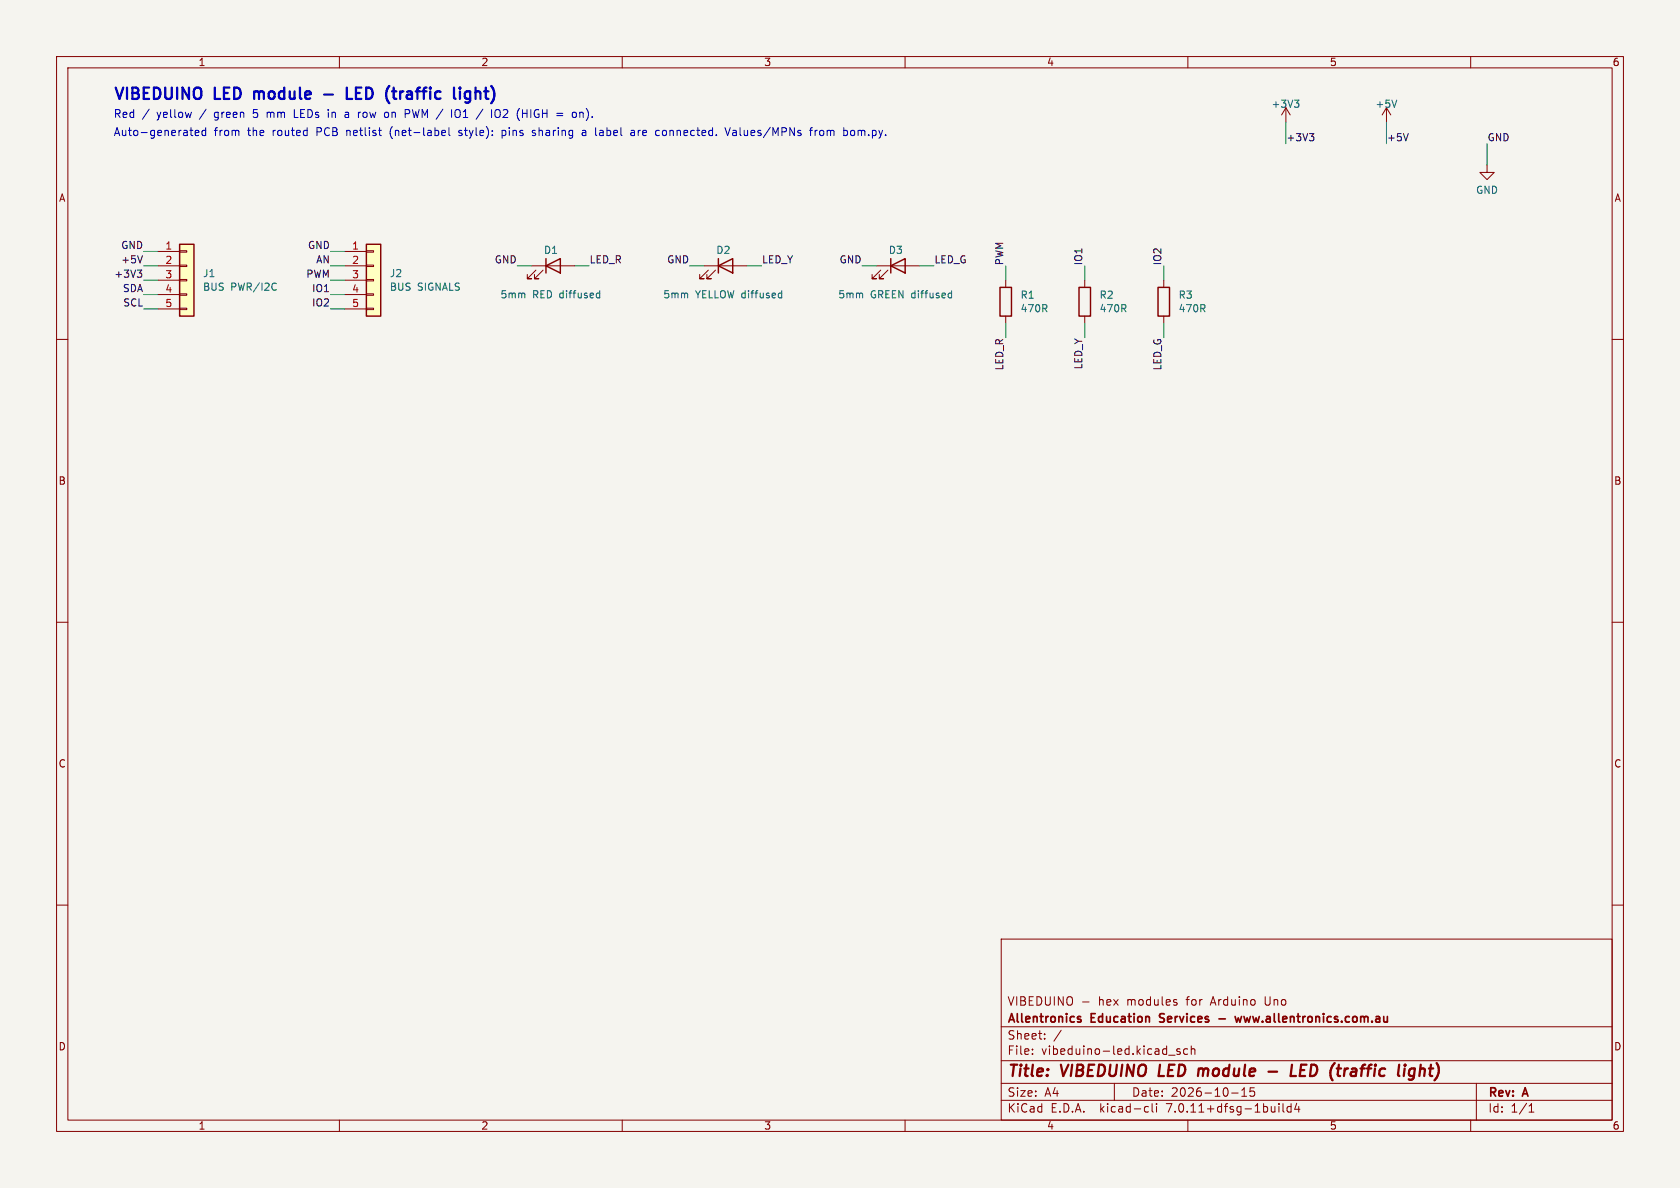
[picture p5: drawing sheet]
<svg xmlns="http://www.w3.org/2000/svg" width="297mm" height="210mm" viewBox="0 0 297 210" stroke-linecap="round" stroke-linejoin="round" font-family="sans-serif">
<path d="M0 0h297v210h-297z" fill="#f5f4ef" stroke="#f5f4ef" stroke-width=".18"/>
<g fill="none" stroke="#840000" stroke-width=".18">
<path d="M10 10h277v190h-277zM12 12h273v186h-273zM60 10v2M110 10v2M160 10v2M210 10v2M227.3 19.1l-.7 1.2M227.3 19.1v2.5M227.3 19.1l.8 1.2M245.1 19.1l-.8 1.2M245.1 19.1v2.5M245.1 19.1l.8 1.2"/>
<path d="M260 10v2M262.9 29.2v1.3h1.3l-1.3 1.3-1.3-1.3h1.3M10 60h2M27.9 47h3.8M27.9 44.5h3.8M27.9 49.5h3.8M27.9 52.1h3.8M27.9 54.6h3.8M31.7 54.5h1.3v.2h-1.3zM31.7 51.9h1.3v.3h-1.3zM31.7 49.4h1.3v.3h-1.3zM31.7 46.9h1.3v.2h-1.3z"/>
<path d="M31.7 44.3h1.3v.3h-1.3zM61 47h3.8M61 44.5h3.8M61 49.5h3.8M61 52.1h3.8M61 54.6h3.8M64.8 54.5h1.2v.2h-1.2zM64.8 51.9h1.2v.3h-1.2zM64.8 49.4h1.2v.3h-1.2zM64.8 46.9h1.2v.2h-1.2zM64.8 44.3h1.2v.3h-1.2zM94 47h7.6"/>
<path d="M94.7 47.8l-1.5 1.5h.8h-.8v-.8M96 47.8l-1.5 1.5h.7h-.7v-.8M124.5 47h7.6M125.2 47.8l-1.5 1.5h.8h-.8v-.8M126.5 47.8l-1.5 1.5h.7h-.7v-.8M154.9 47h7.7M155.7 47.8l-1.5 1.5h.7h-.7v-.8M157 47.8l-1.6 1.5h.8h-.8v-.8M177.8 49.5v1.3M177.8 55.9v1.3M191.8 49.5v1.3M191.8 55.9v1.3"/>
<path d="M205.7 49.5v1.3M205.7 55.9v1.3M285 60h2M10 110h2M285 110h2M10 160h2M285 160h2M177 166h108v32h-108zM191.4 177.1h1.1M207.9 177.2l.2 .2-.2 .3M207.9 176.7l.1 .1M60 198v2"/>
<path d="M110 198v2M160 198v2M177 194.5h108M177 191.5h108M177 187.5h108M177 181.5h108M182.5 186.3v.1M182.5 185.5v.1M184.7 183.6v.1M184.7 182.8v.1M187.6 182.1l-1.3 2M197 191.5v3"/>
<path d="M202.6 195.6l.4 .1M203 196.5l-.4 .1M203.7 195.1v1.3l.2 .2M204.5 195.1v.1M204.5 195.6v1M206.6 186.5h1.1M208.6 185.5l-.4-.1-.2 .2 .1 .2 .5 .2v.3h-.6M210 185.5l-.5-.1-.3 .3v.4l.2 .2h.6M210 198v2M210.6 185.5l.2-.1 .4 .1v.9M210.6 184.9v1.5M217.7 193.2h1.2"/>
<path d="M219.5 193.8h.9M219.5 192.7l.5-.4v1.5M221.7 192.3h-.7v.7l.2-.1h.5l.1 .3-.1 .5-.2 .1-.5-.1M226.1 195.1v.1M226.1 195.6v1M226.8 195.1v1.3l.2 .2M228.2 195.7l-.4-.1-.3 .3v.4l.2 .2h.5M228.2 195.1v1.5M229.2 195l-.3 1.1h.9M229.6 195.6v1M260 198v2M261 191.5v6.5"/>
<path d="M270.3 196.6h.9M270.3 195.5l.4-.4v1.5"/>
</g>
<g fill="none" stroke="#840000" stroke-width=".4">
<path d="M205.1 188.2l-.3 2h1M212.2 188.9l.5 .1M212.8 189.2l-.2 1M224.3 189.4h1.5M228.4 188.2l-.2 2h.9M229.9 189.2h.7M231 188.2h-1l-.2 2h.9M236 187.9l-.1 .1M238.3 188.9l-.4 .1M250.1 189a.66 .66 0 0 0-1 .3v.5l.1 .3 .2 .1 .6-.1M250.1 188.9l-.2 1.6a.6 .6 0 0 1-.9 .3M251.2 188.2l-.3 2"/>
<path d="M251.4 188.9l-.3 .2"/>
</g>
<path d="M190.7 179.7l.4 .1M205.1 179.3v.5M218.3 179.7l.3 1 .3-.7 .3 .7 .3-1M190.7 180.2l.4 .1v.2l-.2 .2h-.3M205 180.6l.2 .1M215.5 180.1h1.1" fill="none" stroke="#840000" stroke-width=".3"/>
<path d="M31.7 43.2h2.6v12.7h-2.6zM64.8 43.2h2.5v12.7h-2.5zM96.5 47l2.6-1.3v2.6zM96.5 45.7v2.6M127 47l2.5-1.3v2.6zM127 45.7v2.6M157.5 47l2.5-1.3v2.6zM157.5 45.7v2.6M176.8 50.8h2v5.1h-2zM190.8 50.8h2v5.1h-2zM204.7 50.8h2.1v5.1h-2.1z" fill="none" stroke="#840000" stroke-width=".25"/>
<g fill="none" stroke="#006464" stroke-width=".18">
<path d="M228.8 17.7h.8l-.4 .5M229.4 18.2l.2 .2v.3l-.2 .3M246.9 17.7l-.4 1.3M48.6 50l.2 .2M48.8 51.2l-.2 .1M105.7 51.8l.3 .1M106 52.6l-.3 .1M106 51.4v1.3M137.8 51.8l.4 .1M138.2 52.6l-.4 .1M138.2 51.4v1.3M167.9 51.8l.3 .1"/>
<path d="M168.2 51.4v1.3M168.2 52.6l-.3 .1"/>
</g>
<g fill="#ffffc2" stroke="#ffffc2" stroke-width=".18">
<path d="M64.8 43.2h2.5v12.7h-2.5z"/>
<path d="M31.7 43.2h2.6v12.7h-2.6z"/>
</g>
<path d="M231.5 23.6h.8l-.5 .5M232 24.1l.3 .2v.3l-.3 .3M249 23.6l-.5 1.3M24.3 47.7h.8l-.5 .5M24.8 48.2l.3 .3v.3l-.3 .2M25.2 45.2l-.4 1.3" fill="none" stroke="#0f0f0f" stroke-width=".18"/>
<g fill="none" stroke="#0000c2" stroke-width=".18">
<path d="M47.2 19.8v1M47.4 19.8l-.2 .2M52 19.4v1.4h.7M61 19.9l.4-.1 .2 .2M64.2 20v.6M68.4 19.8l.3 .3v.4l-.3 .3M72.2 19.4l.2 .2v.4l-.2 .1M80.5 19.6a.47 .47 0 0 1 .5-.2 .47 .47 0 0 1 .4 .4v.5a.47 .47 0 0 1-.5 .5 .47 .47 0 0 1-.5-.5zM85.4 19.3l-1.2 1.8M87.8 19.4a.47 .47 0 0 1 .6 .4v.5a.47 .47 0 0 1-.6 .5M93.2 19.4v1.4M102.9 19.8l.2 .2v.8"/>
<path d="M33.6 23h.5M34 24h.1M34.5 23.5l.7-.1-.1-.3-.4-.1-.2 .2 .1 .7h.5M36.4 23.1l-.4-.1-.3 .3 .1 .6h.6M36.4 22.6v1.4M61 20.7h.6M61.6 20.2l-.6 .1M69.1 22.8l-.1 .5 .1 .8M78.2 23.1l.4-.1 .2 .4-.7 .1M78.2 23.9h.5M79.4 22.6v1.2l.2 .2M81.1 23.9l.4 .1"/>
<path d="M81.5 23h-.2l-.2 .2 .1 .2 .3 .1M88.8 23.1h.5M88.8 23.9h.5M88.8 23v1.4M92.4 20h.8M94.6 23.1l-.3-.1-.2 .2 .1 .2 .4 .2v.3h-.5M103 23.1h.5l.1 .9M103.6 23.4h-.5a.27 .27 0 0 0-.2 .3 .27 .27 0 0 0 .2 .3l.5-.1M106 23.8l.2 .2h.3M106.4 23l-.4 .1M106.5 23.4h-.3l-.2 .2M111.6 23.1h.5l.1 .9"/>
<path d="M112.2 23.4h-.5a.27 .27 0 0 0-.2 .3 .27 .27 0 0 0 .2 .3l.5-.1M117.2 23.1l-.1 .2 .1 .6M128.2 22.6l.4 1.4 .5-1.4M130 23l-.4 .1M130 23.4h-.3a.27 .27 0 0 0-.2 .3 .27 .27 0 0 0 .2 .3h.3M143.1 23h.5M143.6 22.6l-.3 .2v1.2M144.1 23v1M144.5 23l-.3 .1-.1 .2M151 23.2l-.4-.2-.2 .3 .1 .6 .3 .1 .2-.2"/>
</g>
<path d="M44.9 16.2v1.3M45 16.2l-.1 .1M57.3 16.7h1.5M61.3 15.5v2h1M62.9 16.4h.7M63.9 15.5h-1v2h1M81.3 15.5v.2M81.3 16.2v1.3M81.3 15.5l-.1 .1 .1 .1M81.3 15.5l.1 .1-.1 .1M83.1 16.2h-.6l-.3 .3v.6l.2 .3 .1 .1 .6-.1M83.1 16.2v1.6a.54 .54 0 0 1-.8 .3" fill="none" stroke="#0000c2" stroke-width=".4"/>
<g fill="none" stroke="#009600" stroke-width=".18">
<path d="M227.3 21.6v3.8M245.1 21.6v3.8M262.9 25.4v3.8M25.4 52.1h2.5M25.4 44.5h2.5M25.4 47h2.5M25.4 54.6h2.5M25.4 49.5h2.5M58.4 52.1h2.6M58.4 44.5h2.6M58.4 47h2.6M58.4 54.6h2.6"/>
<path d="M58.4 49.5h2.6M91.4 47h2.6M101.6 47h2.5M121.9 47h2.6M132.1 47h2.5M152.4 47h2.5M162.6 47h2.5M177.8 47v2.5M177.8 57.2v2.5M191.8 47v2.5M191.8 57.2v2.5M205.7 47v2.5"/>
<path d="M205.7 57.2v2.5"/>
</g>
<g font-size="2.8" fill="#0000c2">
<text x="20" y="17.8">VIBEDUINO</text>
<text x="38" y="17.8">LED</text>
<text x="45.8" y="17.8">module</text>
<text x="63.8" y="17.8">LED</text>
<text x="71.5" y="17.8">(traffic</text>
<text x="84.3" y="17.8">light)</text>
</g>
<g font-size="2.8" fill="#840000">
<text x="178" y="190.9">Title:</text>
<text x="187.7" y="190.9">VIBEDUINO</text>
<text x="205.7" y="190.9">LED</text>
<text x="213.4" y="190.9">module</text>
<text x="231.4" y="190.9">LED</text>
<text x="239.2" y="190.9">(traffic</text>
<text x="252" y="190.9">light)</text>
</g>
<g font-size="2.1" fill="#840000">
<text x="178" y="178">VIBEDUINO</text>
<text x="194.2" y="178">hex</text>
<text x="199.4" y="178">modules</text>
<text x="210.1" y="178">for</text>
<text x="214.5" y="178">Arduino</text>
<text x="224.2" y="178">Uno</text>
<text x="178" y="184">Sheet:</text>
<text x="178" y="181.2">Allentronics</text>
<text x="193" y="181.2">Education</text>
<text x="205.7" y="181.2">Services</text>
<text x="220.3" y="181.2">www.allentronics.com.au</text>
<text x="178" y="186.7">File:</text>
<text x="184.1" y="186.7">vibeduino-led.kicad_sch</text>
<text x="178" y="196.9">KiCad</text>
<text x="178" y="194.1">Size:</text>
<text x="184.7" y="194.1">A4</text>
<text x="185.7" y="196.9">E.D.A.</text>
<text x="194.6" y="196.9">kicad-cli</text>
<text x="200" y="194.1">Date:</text>
<text x="206.5" y="196.9">7.0.11+dfsg-1build4</text>
<text x="207" y="194.1">2026-10-15</text>
<text x="263" y="194.3">Rev:</text>
<text x="263" y="196.9">Id:</text>
<text x="267.1" y="196.9">1/1</text>
<text x="269.4" y="194.3">A</text>
</g>
<g font-size="1.9" fill="#0000c2">
<text x="20" y="20.9">Red</text>
<text x="25.1" y="20.9">/</text>
<text x="27.8" y="20.9">yellow</text>
<text x="35.5" y="20.9">/</text>
<text x="38.2" y="20.9">green</text>
<text x="45.3" y="20.9">5</text>
<text x="47.9" y="20.9">mm</text>
<text x="52.8" y="20.9">LEDs</text>
<text x="59" y="20.9">in</text>
<text x="62.2" y="20.9">a</text>
<text x="64.7" y="20.9">row</text>
<text x="69.6" y="20.9">on</text>
<text x="73.3" y="20.9">PWM /</text>
<text x="81.9" y="20.9">IO1</text>
<text x="86.6" y="20.9">/</text>
<text x="89.3" y="20.9">IO2</text>
<text x="94" y="20.9">(HIGH</text>
<text x="101.2" y="20.9">=</text>
<text x="104.2" y="20.9">on).</text>
<text x="20" y="24.2">Auto-generated</text>
<text x="37.8" y="24.2">from</text>
<text x="43.9" y="24.2">the</text>
<text x="48.4" y="24.2">routed</text>
<text x="56.3" y="24.2">PCB</text>
<text x="61.8" y="24.2">netlist</text>
<text x="69.6" y="24.2">(net-label</text>
<text x="82" y="24.2">style):</text>
<text x="89.8" y="24.2">pins</text>
<text x="95.3" y="24.2">sharing</text>
<text x="104.3" y="24.2">a</text>
<text x="106.8" y="24.2">label</text>
<text x="113.3" y="24.2">are</text>
<text x="117.8" y="24.2">connected.</text>
<text x="130.4" y="24.2">Values/MPNs</text>
<text x="145.5" y="24.2">from</text>
<text x="151.6" y="24.2">bom.py.</text>
</g>
<g font-size="1.8" fill="#840000">
<text x="35" y="11.9">1</text>
<text x="85" y="11.9">2</text>
<text x="135" y="11.9">3</text>
<text x="185" y="11.9">4</text>
<text x="235" y="11.9">5</text>
<text x="285" y="11.9">6</text>
<text x="10.3" y="35.9">A</text>
<text x="285.3" y="35.9">A</text>
<text x="10.3" y="85.9">B</text>
<text x="285.3" y="85.9">B</text>
<text x="10.3" y="135.9">C</text>
<text x="285.3" y="135.9">C</text>
<text x="10.3" y="185.9">D</text>
<text x="285.3" y="185.9">D</text>
<text x="35" y="199.9">1</text>
<text x="85" y="199.9">2</text>
<text x="135" y="199.9">3</text>
<text x="185" y="199.9">4</text>
<text x="235" y="199.9">5</text>
<text x="285" y="199.9">6</text>
</g>
<g font-size="1.8" fill="#006464">
<text x="224.7" y="19.3">+3V3</text>
<text x="243.1" y="19.3">+5V</text>
<text x="260.9" y="34.5">GND</text>
<text x="96.1" y="45.1">D1</text>
<text x="126.5" y="45.1">D2</text>
<text x="157" y="45.1">D3</text>
<text x="35.8" y="49.2">J1</text>
<text x="35.8" y="51.6">BUS</text>
<text x="40.8" y="51.6">PWR/I2C</text>
<text x="68.8" y="49.2">J2</text>
<text x="68.8" y="51.6">BUS</text>
<text x="73.8" y="51.6">SIGNALS</text>
<text x="88.4" y="52.9">5mm</text>
<text x="94.2" y="52.9">RED diffused</text>
<text x="117.2" y="52.9">5mm</text>
<text x="122.9" y="52.9">YELLOW diffused</text>
<text x="148.1" y="52.9">5mm</text>
<text x="153.9" y="52.9">GREEN diffused</text>
<text x="180.3" y="53">R1</text>
<text x="194.3" y="53">R2</text>
<text x="208.3" y="53">R3</text>
<text x="180.3" y="55.4">470R</text>
<text x="194.3" y="55.4">470R</text>
<text x="208.3" y="55.4">470R</text>
</g>
<g font-size="1.8" fill="#0f0f0f">
<text x="227.3" y="25.1">+3V3</text>
<text x="245.1" y="25.1">+5V</text>
<text x="262.9" y="25.1">GND</text>
<text x="21.3" y="46.6">+5V</text>
<text x="21.3" y="44.1">GND</text>
<text x="54.3" y="44.1">GND</text>
<text x="55.8" y="46.6">AN</text>
<text x="87.4" y="46.6">GND</text>
<text x="104.1" y="46.6">LED_R</text>
<text x="117.8" y="46.6">GND</text>
<text x="134.6" y="46.6">LED_Y</text>
<text x="148.3" y="46.6">GND</text>
<text x="165.1" y="46.6">LED_G</text>
<text x="177.5" y="47" transform="rotate(-90 177.5 47)">PWM</text>
<text x="191.4" y="47" transform="rotate(-90 191.4 47)">IO1</text>
<text x="205.4" y="47" transform="rotate(-90 205.4 47)">IO2</text>
<text x="20.1" y="49.2">+3V3</text>
<text x="21.6" y="51.7">SDA</text>
<text x="54" y="49.2">PWM</text>
<text x="55.1" y="51.7">IO1</text>
<text x="21.7" y="54.3">SCL</text>
<text x="55.1" y="54.3">IO2</text>
<text x="177.5" y="65.6" transform="rotate(-90 177.5 65.6)">LED_R</text>
<text x="191.4" y="65.4" transform="rotate(-90 191.4 65.4)">LED_Y</text>
<text x="205.4" y="65.6" transform="rotate(-90 205.4 65.6)">LED_G</text>
</g>
<g font-size="1.8" fill="#a90000">
<text x="29.1" y="44.2">1</text>
<text x="29.1" y="46.7">2</text>
<text x="62.2" y="44.2">1</text>
<text x="62.2" y="46.7">2</text>
<text x="29.1" y="49.3">3</text>
<text x="29.1" y="51.8">4</text>
<text x="62.2" y="49.3">3</text>
<text x="62.2" y="51.8">4</text>
<text x="29.1" y="54.4">5</text>
<text x="62.2" y="54.4">5</text>
</g>
</svg>
